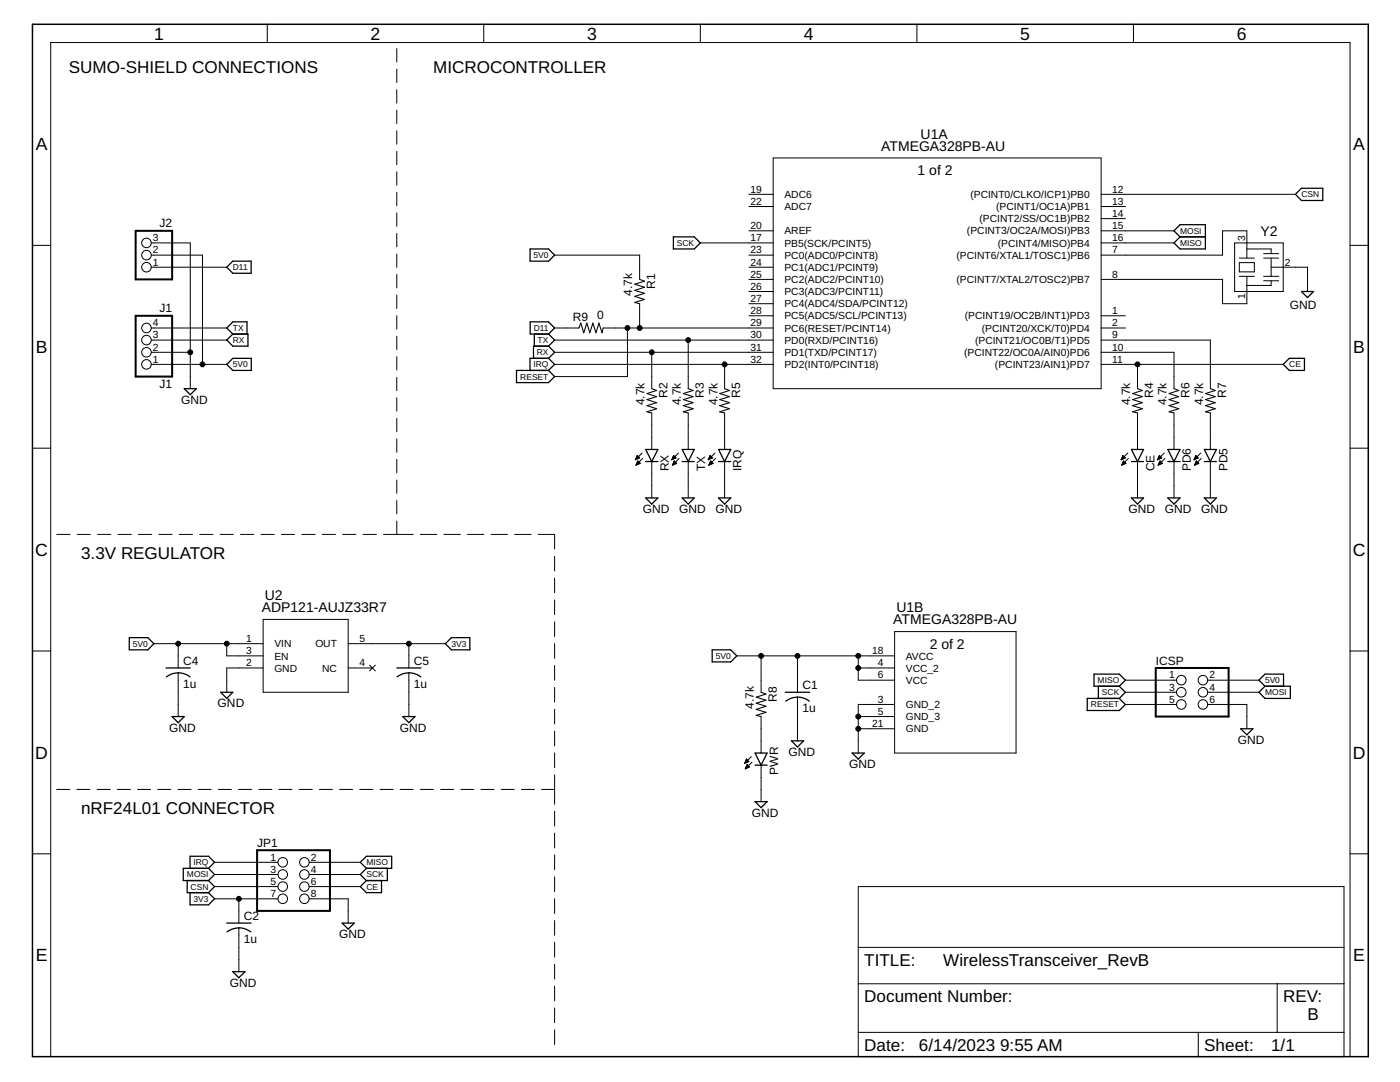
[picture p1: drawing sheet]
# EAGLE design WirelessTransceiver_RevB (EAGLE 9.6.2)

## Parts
C1  1u  C-USC0805  [C0805]
C2  1u  C-USC0805  [C0805]
C4  1u  C-USC0805  [C0805]
C5  1u  C-USC0805  [C0805]
CE  LEDSML0805  [SML0805]
ICSP  PINHD-2X3  [2X03]
IRQ  LEDSML0805  [SML0805]
J1  J1  PINHD-1X4  [1X04]
J2  PINHD-1X3  [1X03]
JP1  PINHD-2X4  [2X04]
PD5  LEDSML0805  [SML0805]
PD6  LEDSML0805  [SML0805]
PWR  LEDSML0805  [SML0805]
R1  4.7k  R-US_R0805  [R0805]
R2  4.7k  R-US_R0805  [R0805]
R3  4.7k  R-US_R0805  [R0805]
R4  4.7k  R-US_R0805  [R0805]
R5  4.7k  R-US_R0805  [R0805]
R6  4.7k  R-US_R0805  [R0805]
R7  4.7k  R-US_R0805  [R0805]
R8  4.7k  R-US_R0805  [R0805]
R9  0  R-US_R0805  [R0805]
RX  LEDSML0805  [SML0805]
TX  LEDSML0805  [SML0805]
U1  ATMEGA328PB-AU  [32A_MCH]
U2  ADP121-AUJZ33R7  [UJ_5_ADI]
Y2  CSTNE16M0V530000R0  [CSTNE16M0V530000R0_MUR]

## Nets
3V3: C2.1 C5.1 JP1.7 U2.5(OUT)
5V0: C1.1 C4.1 ICSP.2 J1.1 J2.2 R1.1 R8.1 U1.4(B:VCC_2) U1.6(B:VCC) U1.18(B:AVCC) U2.1(VIN) U2.3(EN)
CE: JP1.6 R4.1 U1.11(A:(PCINT23/AIN1)PD7)
CSN: JP1.5 U1.12(A:(PCINT0/CLKO/ICP1)PB0)
D11: J2.1 R9.1
GND: C1.2 C2.2 C4.2 C5.2 CE.C ICSP.6 IRQ.C J1.2 J2.3 JP1.8 PD5.C PD6.C PWR.C RX.C TX.C U1.3(B:GND_2) U1.5(B:GND_3) U1.21(B:GND) U2.2(GND) Y2.2
IRQ: JP1.1 R5.1 U1.32(A:PD2(INT0/PCINT18))
MISO: ICSP.1 JP1.2 U1.16(A:(PCINT4/MISO)PB4)
MOSI: ICSP.4 JP1.3 U1.15(A:(PCINT3/OC2A/MOSI)PB3)
N$1: R2.2 RX.A
N$2: U1.7(A:(PCINT6/XTAL1/TOSC1)PB6) Y2.3
N$3: U1.8(A:(PCINT7/XTAL2/TOSC2)PB7) Y2.1
N$4: R3.2 TX.A
N$5: CE.A R4.2
N$6: IRQ.A R5.2
N$7: PD5.A R7.2
N$8: PD6.A R6.2
N$9: PWR.A R8.2
PD5: R7.1 U1.9(A:(PCINT21/OC0B/T1)PD5)
PD6: R6.1 U1.10(A:(PCINT22/OC0A/AIN0)PD6)
RESET: ICSP.5 R1.2 R9.2 U1.29(A:PC6(RESET/PCINT14))
RX: J1.3 R2.1 U1.31(A:PD1(TXD/PCINT17))
SCK: ICSP.3 JP1.4 U1.17(A:PB5(SCK/PCINT5))
TX: J1.4 R3.1 U1.30(A:PD0(RXD/PCINT16))
Unconnected: U1.1(A:(PCINT19/OC2B/INT1)PD3) U1.2(A:(PCINT20/XCK/T0)PD4) U1.13(A:(PCINT1/OC1A)PB1) U1.14(A:(PCINT2/SS/OC1B)PB2) U1.19(A:ADC6) U1.20(A:AREF) U1.22(A:ADC7) U1.23(A:PC0(ADC0/PCINT8)) U1.24(A:PC1(ADC1/PCINT9)) U1.25(A:PC2(ADC2/PCINT10)) U1.26(A:PC3(ADC3/PCINT11)) U1.27(A:PC4(ADC4/SDA/PCINT12)) U1.28(A:PC5(ADC5/SCL/PCINT13)) U2.4(NC)

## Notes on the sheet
- SUMO-SHIELD CONNECTIONS | MICROCONTROLLER
- 3.3V REGULATOR
- nRF24L01 CONNECTOR
- B

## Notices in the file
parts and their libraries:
linear: COPYRIGHT: Copyright (C) 2023 Ultra Librarian. All rights reserved.
